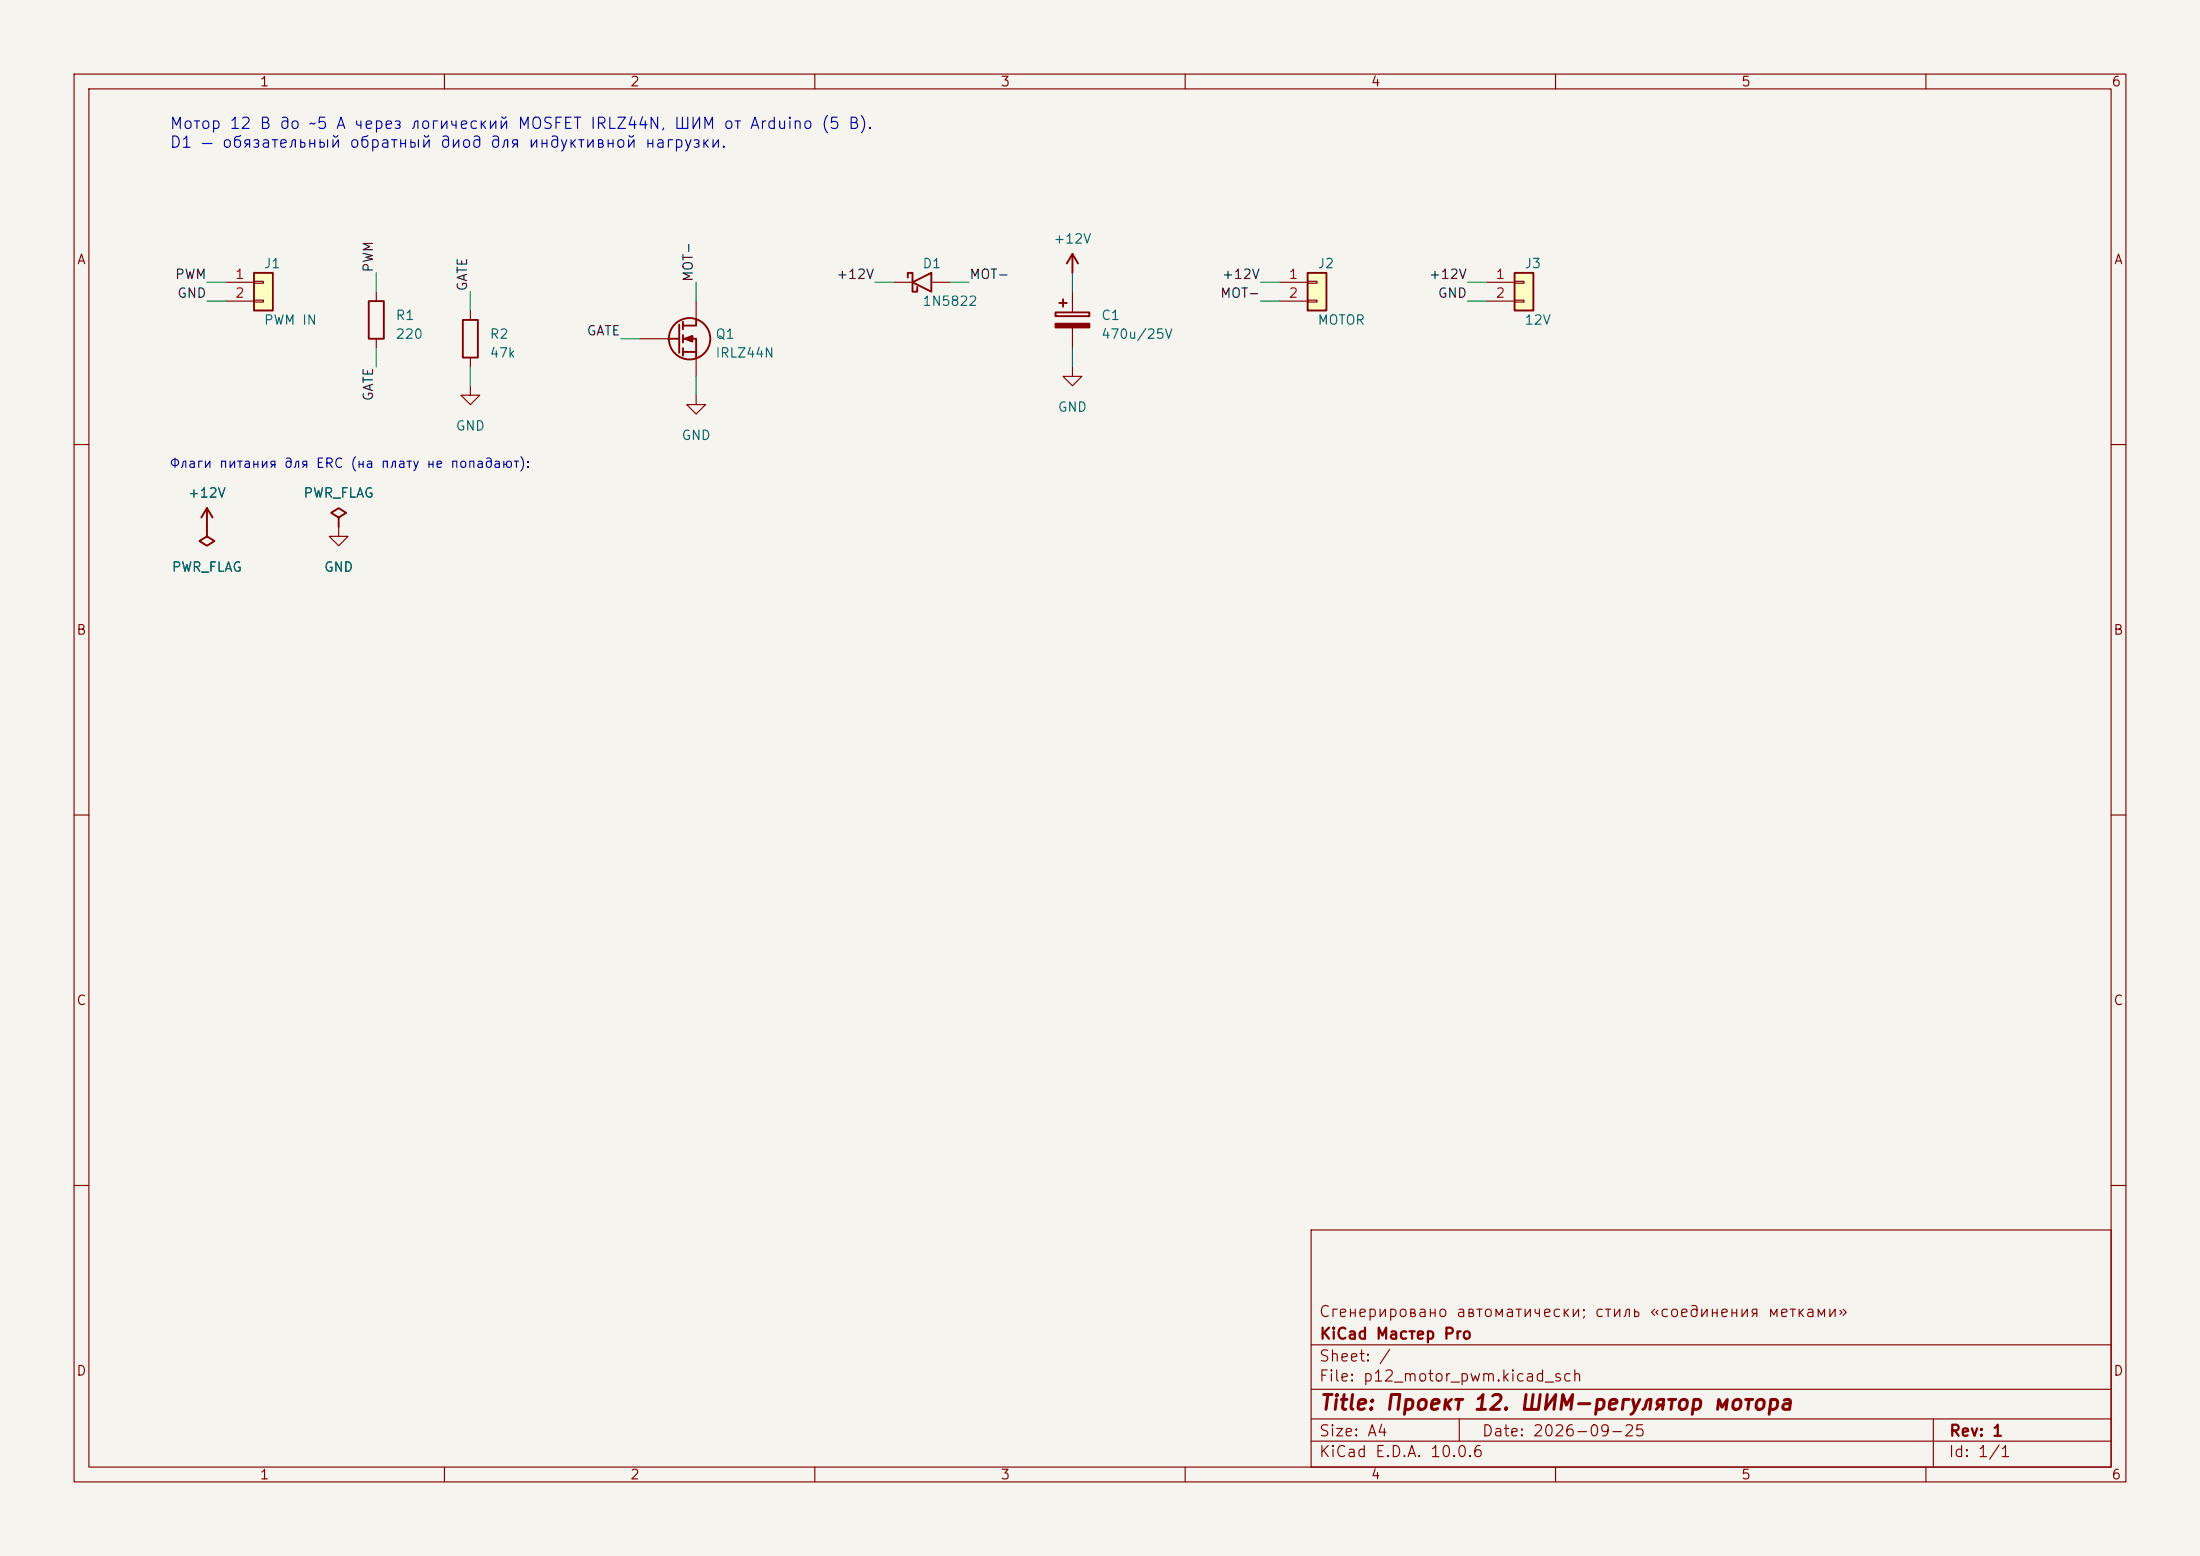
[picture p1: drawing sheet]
(kicad_sch (version 20231120) (generator "eeschema") (generator_version "8.0")
 (paper "A4")
 (title_block (title "Проект 12. ШИМ-регулятор мотора") (date "2026-09-25") (rev "1") (company "KiCad Мастер Pro") (comment 1 "Сгенерировано автоматически; стиль «соединения метками»"))
 (lib_symbols (symbol "KiCadMaster:Conn_01x02" (pin_numbers) (pin_names (offset 0) hide) (exclude_from_sim no) (in_bom yes) (on_board yes) (property "Reference" "J" (at 0 5.08 0) (effects (font (size 1.27 1.27)))) (property "Value" "Conn_01x02" (at 0 -2.54 0) (effects (font (size 1.27 1.27)))) (property "Footprint" "" (at 0 0 0) (effects (font (size 1.27 1.27)) hide)) (property "Datasheet" "~" (at 0 0 0) (effects (font (size 1.27 1.27)) hide)) (property "Description" "Разъём" (at 0 0 0) (effects (font (size 1.27 1.27)) hide)) (symbol "Conn_01x02_0_1" (rectangle (start -1.27 3.81) (end 1.27 -1.27) (stroke (width 0.254) (type default)) (fill (type background))) (rectangle (start -1.27 2.667) (end 0 2.413) (stroke (width 0.1524) (type default)) (fill (type none))) (rectangle (start -1.27 0.127) (end 0 -0.127) (stroke (width 0.1524) (type default)) (fill (type none)))) (symbol "Conn_01x02_1_1" (pin passive line (at -5.08 2.54 0) (length 3.81) (name "Pin_1" (effects (font (size 1.27 1.27)))) (number "1" (effects (font (size 1.27 1.27))))) (pin passive line (at -5.08 0 0) (length 3.81) (name "Pin_2" (effects (font (size 1.27 1.27)))) (number "2" (effects (font (size 1.27 1.27))))))) (symbol "KiCadMaster:R" (pin_numbers hide) (pin_names (offset 0) hide) (exclude_from_sim no) (in_bom yes) (on_board yes) (property "Reference" "R" (at 2.54 0.635 0) (effects (font (size 1.27 1.27)))) (property "Value" "R" (at 2.54 -1.905 0) (effects (font (size 1.27 1.27)))) (property "Footprint" "" (at 0 0 0) (effects (font (size 1.27 1.27)) hide)) (property "Datasheet" "~" (at 0 0 0) (effects (font (size 1.27 1.27)) hide)) (property "Description" "Резистор" (at 0 0 0) (effects (font (size 1.27 1.27)) hide)) (symbol "R_0_1" (rectangle (start -1.016 -2.54) (end 1.016 2.54) (stroke (width 0.254) (type default)) (fill (type none)))) (symbol "R_1_1" (pin passive line (at 0 3.81 270) (length 1.27) (name "~" (effects (font (size 1.27 1.27)))) (number "1" (effects (font (size 1.27 1.27))))) (pin passive line (at 0 -3.81 90) (length 1.27) (name "~" (effects (font (size 1.27 1.27)))) (number "2" (effects (font (size 1.27 1.27))))))) (symbol "KiCadMaster:Q_NMOS_GDS" (pin_numbers hide) (pin_names (offset 0) hide) (exclude_from_sim no) (in_bom yes) (on_board yes) (property "Reference" "Q" (at 5.08 0.635 0) (effects (font (size 1.27 1.27)))) (property "Value" "Q_NMOS_GDS" (at 5.08 -1.905 0) (effects (font (size 1.27 1.27)))) (property "Footprint" "" (at 0 0 0) (effects (font (size 1.27 1.27)) hide)) (property "Datasheet" "~" (at 0 0 0) (effects (font (size 1.27 1.27)) hide)) (property "Description" "N-MOSFET (1=G, 2=D, 3=S), корпус TO-220" (at 0 0 0) (effects (font (size 1.27 1.27)) hide)) (symbol "Q_NMOS_GDS_0_1" (circle (center 1.651 0) (radius 2.794) (stroke (width 0.254) (type default)) (fill (type none))) (polyline (pts (xy 0.254 1.905) (xy 0.254 -1.905)) (stroke (width 0.254) (type default)) (fill (type none))) (polyline (pts (xy 0.762 2.286) (xy 0.762 1.27)) (stroke (width 0.254) (type default)) (fill (type none))) (polyline (pts (xy 0.762 0.508) (xy 0.762 -0.508)) (stroke (width 0.254) (type default)) (fill (type none))) (polyline (pts (xy 0.762 -1.27) (xy 0.762 -2.286)) (stroke (width 0.254) (type default)) (fill (type none))) (polyline (pts (xy 0.762 1.778) (xy 2.54 1.778) (xy 2.54 2.54)) (stroke (width 0.254) (type default)) (fill (type none))) (polyline (pts (xy 0.762 -1.778) (xy 2.54 -1.778) (xy 2.54 -2.54)) (stroke (width 0.254) (type default)) (fill (type none))) (polyline (pts (xy 0.762 0) (xy 2.54 0) (xy 2.54 -1.778)) (stroke (width 0.254) (type default)) (fill (type none))) (polyline (pts (xy -1.27 0) (xy 0.254 0)) (stroke (width 0.254) (type default)) (fill (type none))) (polyline (pts (xy 1.016 0) (xy 2.032 0.381) (xy 2.032 -0.381) (xy 1.016 0)) (stroke (width 0.254) (type default)) (fill (type outline)))) (symbol "Q_NMOS_GDS_1_1" (pin passive line (at -5.08 0 0) (length 3.81) (name "G" (effects (font (size 1.27 1.27)))) (number "1" (effects (font (size 1.27 1.27))))) (pin passive line (at 2.54 5.08 270) (length 2.54) (name "D" (effects (font (size 1.27 1.27)))) (number "2" (effects (font (size 1.27 1.27))))) (pin passive line (at 2.54 -5.08 90) (length 2.54) (name "S" (effects (font (size 1.27 1.27)))) (number "3" (effects (font (size 1.27 1.27))))))) (symbol "KiCadMaster:D_Schottky" (pin_numbers hide) (pin_names (offset 0) hide) (exclude_from_sim no) (in_bom yes) (on_board yes) (property "Reference" "D" (at 0 2.54 0) (effects (font (size 1.27 1.27)))) (property "Value" "D_Schottky" (at 0 -2.54 0) (effects (font (size 1.27 1.27)))) (property "Footprint" "" (at 0 0 0) (effects (font (size 1.27 1.27)) hide)) (property "Datasheet" "~" (at 0 0 0) (effects (font (size 1.27 1.27)) hide)) (property "Description" "Диод Шоттки" (at 0 0 0) (effects (font (size 1.27 1.27)) hide)) (symbol "D_Schottky_0_1" (polyline (pts (xy 1.27 1.27) (xy 1.27 -1.27) (xy -1.27 0) (xy 1.27 1.27)) (stroke (width 0.254) (type default)) (fill (type none))) (polyline (pts (xy -1.905 0.635) (xy -1.905 1.27) (xy -1.27 1.27) (xy -1.27 -1.27) (xy -0.635 -1.27) (xy -0.635 -0.635)) (stroke (width 0.254) (type default)) (fill (type none)))) (symbol "D_Schottky_1_1" (pin passive line (at -3.81 0 0) (length 2.54) (name "K" (effects (font (size 1.27 1.27)))) (number "1" (effects (font (size 1.27 1.27))))) (pin passive line (at 3.81 0 180) (length 2.54) (name "A" (effects (font (size 1.27 1.27)))) (number "2" (effects (font (size 1.27 1.27))))))) (symbol "KiCadMaster:C_Polarized" (pin_numbers hide) (pin_names (offset 0) hide) (exclude_from_sim no) (in_bom yes) (on_board yes) (property "Reference" "C" (at 3.81 0.635 0) (effects (font (size 1.27 1.27)))) (property "Value" "C_Polarized" (at 3.81 -1.905 0) (effects (font (size 1.27 1.27)))) (property "Footprint" "" (at 0 0 0) (effects (font (size 1.27 1.27)) hide)) (property "Datasheet" "~" (at 0 0 0) (effects (font (size 1.27 1.27)) hide)) (property "Description" "Полярный конденсатор" (at 0 0 0) (effects (font (size 1.27 1.27)) hide)) (symbol "C_Polarized_0_1" (rectangle (start -2.286 0.508) (end 2.286 1.016) (stroke (width 0.254) (type default)) (fill (type none))) (rectangle (start -2.286 -1.016) (end 2.286 -0.508) (stroke (width 0.254) (type default)) (fill (type outline))) (polyline (pts (xy -1.778 2.286) (xy -0.762 2.286)) (stroke (width 0.254) (type default)) (fill (type none))) (polyline (pts (xy -1.27 2.794) (xy -1.27 1.778)) (stroke (width 0.254) (type default)) (fill (type none)))) (symbol "C_Polarized_1_1" (pin passive line (at 0 3.81 270) (length 2.794) (name "~" (effects (font (size 1.27 1.27)))) (number "1" (effects (font (size 1.27 1.27))))) (pin passive line (at 0 -3.81 90) (length 2.794) (name "~" (effects (font (size 1.27 1.27)))) (number "2" (effects (font (size 1.27 1.27))))))) (symbol "KiCadMaster:GND" (power) (pin_numbers hide) (pin_names (offset 0) hide) (exclude_from_sim no) (in_bom yes) (on_board yes) (property "Reference" "#PWR" (at 0 -6.35 0) (effects (font (size 1.27 1.27)) hide)) (property "Value" "GND" (at 0 -3.81 0) (effects (font (size 1.27 1.27)))) (property "Footprint" "" (at 0 0 0) (effects (font (size 1.27 1.27)) hide)) (property "Datasheet" "~" (at 0 0 0) (effects (font (size 1.27 1.27)) hide)) (property "Description" "Символ питания: GND" (at 0 0 0) (effects (font (size 1.27 1.27)) hide)) (symbol "GND_0_1" (polyline (pts (xy 0 0) (xy 0 -1.27) (xy 1.27 -1.27) (xy 0 -2.54) (xy -1.27 -1.27) (xy 0 -1.27)) (stroke (width 0) (type default)) (fill (type none)))) (symbol "GND_1_1" (pin power_in line (at 0 0 270) (length 0) hide (name "GND" (effects (font (size 1.27 1.27)))) (number "1" (effects (font (size 1.27 1.27))))))) (symbol "KiCadMaster:+12V" (power) (pin_numbers hide) (pin_names (offset 0) hide) (exclude_from_sim no) (in_bom yes) (on_board yes) (property "Reference" "#PWR" (at 0 -3.81 0) (effects (font (size 1.27 1.27)) hide)) (property "Value" "+12V" (at 0 3.556 0) (effects (font (size 1.27 1.27)))) (property "Footprint" "" (at 0 0 0) (effects (font (size 1.27 1.27)) hide)) (property "Datasheet" "~" (at 0 0 0) (effects (font (size 1.27 1.27)) hide)) (property "Description" "Символ питания: +12V" (at 0 0 0) (effects (font (size 1.27 1.27)) hide)) (symbol "+12V_0_1" (polyline (pts (xy -0.762 1.27) (xy 0 2.54)) (stroke (width 0.254) (type default)) (fill (type none))) (polyline (pts (xy 0 0) (xy 0 2.54)) (stroke (width 0.254) (type default)) (fill (type none))) (polyline (pts (xy 0 2.54) (xy 0.762 1.27)) (stroke (width 0.254) (type default)) (fill (type none)))) (symbol "+12V_1_1" (pin power_in line (at 0 0 90) (length 0) hide (name "+12V" (effects (font (size 1.27 1.27)))) (number "1" (effects (font (size 1.27 1.27))))))) (symbol "KiCadMaster:PWR_FLAG" (power) (pin_numbers hide) (pin_names (offset 0) hide) (exclude_from_sim no) (in_bom yes) (on_board yes) (property "Reference" "#FLG" (at 0 1.905 0) (effects (font (size 1.27 1.27)) hide)) (property "Value" "PWR_FLAG" (at 0 3.81 0) (effects (font (size 1.27 1.27)))) (property "Footprint" "" (at 0 0 0) (effects (font (size 1.27 1.27)) hide)) (property "Datasheet" "~" (at 0 0 0) (effects (font (size 1.27 1.27)) hide)) (property "Description" "Флаг: цепь запитана извне (для ERC)" (at 0 0 0) (effects (font (size 1.27 1.27)) hide)) (symbol "PWR_FLAG_0_1" (polyline (pts (xy 0 0) (xy 0 1.27) (xy -1.016 1.905) (xy 0 2.54) (xy 1.016 1.905) (xy 0 1.27)) (stroke (width 0.254) (type default)) (fill (type none)))) (symbol "PWR_FLAG_1_1" (pin power_out line (at 0 0 90) (length 0) hide (name "pwr" (effects (font (size 1.27 1.27)))) (number "1" (effects (font (size 1.27 1.27))))))))
 (symbol (lib_id "KiCadMaster:Conn_01x02") (at 35.56 40.64 0) (unit 1) (exclude_from_sim no) (in_bom yes) (on_board yes) (dnp no) (property "Reference" "J1" (at 35.56 35.56 0) (effects (font (size 1.27 1.27)) (justify left))) (property "Value" "PWM IN" (at 35.56 43.18 0) (effects (font (size 1.27 1.27)) (justify left))) (property "Footprint" "Connector_PinHeader_2.54mm:PinHeader_1x02_P2.54mm_Vertical" (at 35.56 40.64 0) (effects (font (size 1.27 1.27)) hide)) (property "Datasheet" "~" (at 35.56 40.64 0) (effects (font (size 1.27 1.27)) hide)) (property "Description" "ШИМ от МК" (at 35.56 40.64 0) (effects (font (size 1.27 1.27)) hide)) (pin "1") (pin "2"))
 (wire (pts (xy 30.48 38.1) (xy 27.94 38.1)) (stroke (width 0) (type default)))
 (label "PWM" (at 27.94 38.1 180) (fields_autoplaced yes) (effects (font (size 1.27 1.27)) (justify right bottom)))
 (wire (pts (xy 30.48 40.64) (xy 27.94 40.64)) (stroke (width 0) (type default)))
 (label "GND" (at 27.94 40.64 180) (fields_autoplaced yes) (effects (font (size 1.27 1.27)) (justify right bottom)))
 (symbol (lib_id "KiCadMaster:R") (at 50.8 43.18 0) (unit 1) (exclude_from_sim no) (in_bom yes) (on_board yes) (dnp no) (property "Reference" "R1" (at 53.34 42.545 0) (effects (font (size 1.27 1.27)) (justify left))) (property "Value" "220" (at 53.34 45.085 0) (effects (font (size 1.27 1.27)) (justify left))) (property "Footprint" "Resistor_SMD:R_0805_2012Metric" (at 50.8 43.18 0) (effects (font (size 1.27 1.27)) hide)) (property "Datasheet" "~" (at 50.8 43.18 0) (effects (font (size 1.27 1.27)) hide)) (property "Description" "Затворный резистор" (at 50.8 43.18 0) (effects (font (size 1.27 1.27)) hide)) (pin "1") (pin "2"))
 (wire (pts (xy 50.8 39.37) (xy 50.8 36.83)) (stroke (width 0) (type default)))
 (label "PWM" (at 50.8 36.83 90) (fields_autoplaced yes) (effects (font (size 1.27 1.27)) (justify left bottom)))
 (wire (pts (xy 50.8 46.99) (xy 50.8 49.53)) (stroke (width 0) (type default)))
 (label "GATE" (at 50.8 49.53 270) (fields_autoplaced yes) (effects (font (size 1.27 1.27)) (justify right bottom)))
 (symbol (lib_id "KiCadMaster:R") (at 63.5 45.72 0) (unit 1) (exclude_from_sim no) (in_bom yes) (on_board yes) (dnp no) (property "Reference" "R2" (at 66.04 45.085 0) (effects (font (size 1.27 1.27)) (justify left))) (property "Value" "47k" (at 66.04 47.625 0) (effects (font (size 1.27 1.27)) (justify left))) (property "Footprint" "Resistor_SMD:R_0805_2012Metric" (at 63.5 45.72 0) (effects (font (size 1.27 1.27)) hide)) (property "Datasheet" "~" (at 63.5 45.72 0) (effects (font (size 1.27 1.27)) hide)) (property "Description" "Подтяжка затвора" (at 63.5 45.72 0) (effects (font (size 1.27 1.27)) hide)) (pin "1") (pin "2"))
 (wire (pts (xy 63.5 41.91) (xy 63.5 39.37)) (stroke (width 0) (type default)))
 (label "GATE" (at 63.5 39.37 90) (fields_autoplaced yes) (effects (font (size 1.27 1.27)) (justify left bottom)))
 (wire (pts (xy 63.5 49.53) (xy 63.5 52.07)) (stroke (width 0) (type default)))
 (symbol (lib_id "KiCadMaster:GND") (at 63.5 52.07 0) (unit 1) (exclude_from_sim no) (in_bom yes) (on_board yes) (dnp no) (property "Reference" "#PWR01" (at 63.5 52.07 0) (effects (font (size 1.27 1.27)) hide)) (property "Value" "GND" (at 63.5 57.47 0) (effects (font (size 1.27 1.27)))) (property "Footprint" "" (at 63.5 52.07 0) (effects (font (size 1.27 1.27)) hide)) (property "Datasheet" "" (at 63.5 52.07 0) (effects (font (size 1.27 1.27)) hide)) (property "Description" "" (at 63.5 52.07 0) (effects (font (size 1.27 1.27)) hide)) (pin "1"))
 (symbol (lib_id "KiCadMaster:Q_NMOS_GDS") (at 91.44 45.72 0) (unit 1) (exclude_from_sim no) (in_bom yes) (on_board yes) (dnp no) (property "Reference" "Q1" (at 96.52 45.085 0) (effects (font (size 1.27 1.27)) (justify left))) (property "Value" "IRLZ44N" (at 96.52 47.625 0) (effects (font (size 1.27 1.27)) (justify left))) (property "Footprint" "Package_TO_SOT_THT:TO-220-3_Vertical" (at 91.44 45.72 0) (effects (font (size 1.27 1.27)) hide)) (property "Datasheet" "~" (at 91.44 45.72 0) (effects (font (size 1.27 1.27)) hide)) (property "Description" "Ключ" (at 91.44 45.72 0) (effects (font (size 1.27 1.27)) hide)) (pin "1") (pin "2") (pin "3"))
 (wire (pts (xy 86.36 45.72) (xy 83.82 45.72)) (stroke (width 0) (type default)))
 (label "GATE" (at 83.82 45.72 180) (fields_autoplaced yes) (effects (font (size 1.27 1.27)) (justify right bottom)))
 (wire (pts (xy 93.98 40.64) (xy 93.98 38.1)) (stroke (width 0) (type default)))
 (label "MOT-" (at 93.98 38.1 90) (fields_autoplaced yes) (effects (font (size 1.27 1.27)) (justify left bottom)))
 (wire (pts (xy 93.98 50.8) (xy 93.98 53.34)) (stroke (width 0) (type default)))
 (symbol (lib_id "KiCadMaster:GND") (at 93.98 53.34 0) (unit 1) (exclude_from_sim no) (in_bom yes) (on_board yes) (dnp no) (property "Reference" "#PWR02" (at 93.98 53.34 0) (effects (font (size 1.27 1.27)) hide)) (property "Value" "GND" (at 93.98 58.74 0) (effects (font (size 1.27 1.27)))) (property "Footprint" "" (at 93.98 53.34 0) (effects (font (size 1.27 1.27)) hide)) (property "Datasheet" "" (at 93.98 53.34 0) (effects (font (size 1.27 1.27)) hide)) (property "Description" "" (at 93.98 53.34 0) (effects (font (size 1.27 1.27)) hide)) (pin "1"))
 (symbol (lib_id "KiCadMaster:D_Schottky") (at 124.46 38.1 0) (unit 1) (exclude_from_sim no) (in_bom yes) (on_board yes) (dnp no) (property "Reference" "D1" (at 124.46 35.56 0) (effects (font (size 1.27 1.27)) (justify left))) (property "Value" "1N5822" (at 124.46 40.64 0) (effects (font (size 1.27 1.27)) (justify left))) (property "Footprint" "Diode_THT:D_DO-201AD_P15.24mm_Horizontal" (at 124.46 38.1 0) (effects (font (size 1.27 1.27)) hide)) (property "Datasheet" "~" (at 124.46 38.1 0) (effects (font (size 1.27 1.27)) hide)) (property "Description" "Обратный диод Шоттки 3 А" (at 124.46 38.1 0) (effects (font (size 1.27 1.27)) hide)) (pin "1") (pin "2"))
 (wire (pts (xy 120.65 38.1) (xy 118.11 38.1)) (stroke (width 0) (type default)))
 (label "+12V" (at 118.11 38.1 180) (fields_autoplaced yes) (effects (font (size 1.27 1.27)) (justify right bottom)))
 (wire (pts (xy 128.27 38.1) (xy 130.81 38.1)) (stroke (width 0) (type default)))
 (label "MOT-" (at 130.81 38.1 0) (fields_autoplaced yes) (effects (font (size 1.27 1.27)) (justify left bottom)))
 (symbol (lib_id "KiCadMaster:C_Polarized") (at 144.78 43.18 0) (unit 1) (exclude_from_sim no) (in_bom yes) (on_board yes) (dnp no) (property "Reference" "C1" (at 148.59 42.545 0) (effects (font (size 1.27 1.27)) (justify left))) (property "Value" "470u/25V" (at 148.59 45.085 0) (effects (font (size 1.27 1.27)) (justify left))) (property "Footprint" "Capacitor_THT:CP_Radial_D10.0mm_P5.00mm" (at 144.78 43.18 0) (effects (font (size 1.27 1.27)) hide)) (property "Datasheet" "~" (at 144.78 43.18 0) (effects (font (size 1.27 1.27)) hide)) (property "Description" "Накопительный" (at 144.78 43.18 0) (effects (font (size 1.27 1.27)) hide)) (pin "1") (pin "2"))
 (wire (pts (xy 144.78 39.37) (xy 144.78 36.83)) (stroke (width 0) (type default)))
 (symbol (lib_id "KiCadMaster:+12V") (at 144.78 36.83 0) (unit 1) (exclude_from_sim no) (in_bom yes) (on_board yes) (dnp no) (property "Reference" "#PWR03" (at 144.78 36.83 0) (effects (font (size 1.27 1.27)) hide)) (property "Value" "+12V" (at 144.78 32.23 0) (effects (font (size 1.27 1.27)))) (property "Footprint" "" (at 144.78 36.83 0) (effects (font (size 1.27 1.27)) hide)) (property "Datasheet" "" (at 144.78 36.83 0) (effects (font (size 1.27 1.27)) hide)) (property "Description" "" (at 144.78 36.83 0) (effects (font (size 1.27 1.27)) hide)) (pin "1"))
 (wire (pts (xy 144.78 46.99) (xy 144.78 49.53)) (stroke (width 0) (type default)))
 (symbol (lib_id "KiCadMaster:GND") (at 144.78 49.53 0) (unit 1) (exclude_from_sim no) (in_bom yes) (on_board yes) (dnp no) (property "Reference" "#PWR04" (at 144.78 49.53 0) (effects (font (size 1.27 1.27)) hide)) (property "Value" "GND" (at 144.78 54.93 0) (effects (font (size 1.27 1.27)))) (property "Footprint" "" (at 144.78 49.53 0) (effects (font (size 1.27 1.27)) hide)) (property "Datasheet" "" (at 144.78 49.53 0) (effects (font (size 1.27 1.27)) hide)) (property "Description" "" (at 144.78 49.53 0) (effects (font (size 1.27 1.27)) hide)) (pin "1"))
 (symbol (lib_id "KiCadMaster:Conn_01x02") (at 177.8 40.64 0) (unit 1) (exclude_from_sim no) (in_bom yes) (on_board yes) (dnp no) (property "Reference" "J2" (at 177.8 35.56 0) (effects (font (size 1.27 1.27)) (justify left))) (property "Value" "MOTOR" (at 177.8 43.18 0) (effects (font (size 1.27 1.27)) (justify left))) (property "Footprint" "TerminalBlock_Phoenix:TerminalBlock_Phoenix_MKDS-1,5-2_1x02_P5.08mm_Horizontal" (at 177.8 40.64 0) (effects (font (size 1.27 1.27)) hide)) (property "Datasheet" "~" (at 177.8 40.64 0) (effects (font (size 1.27 1.27)) hide)) (property "Description" "Мотор" (at 177.8 40.64 0) (effects (font (size 1.27 1.27)) hide)) (pin "1") (pin "2"))
 (wire (pts (xy 172.72 38.1) (xy 170.18 38.1)) (stroke (width 0) (type default)))
 (label "+12V" (at 170.18 38.1 180) (fields_autoplaced yes) (effects (font (size 1.27 1.27)) (justify right bottom)))
 (wire (pts (xy 172.72 40.64) (xy 170.18 40.64)) (stroke (width 0) (type default)))
 (label "MOT-" (at 170.18 40.64 180) (fields_autoplaced yes) (effects (font (size 1.27 1.27)) (justify right bottom)))
 (symbol (lib_id "KiCadMaster:Conn_01x02") (at 205.74 40.64 0) (unit 1) (exclude_from_sim no) (in_bom yes) (on_board yes) (dnp no) (property "Reference" "J3" (at 205.74 35.56 0) (effects (font (size 1.27 1.27)) (justify left))) (property "Value" "12V" (at 205.74 43.18 0) (effects (font (size 1.27 1.27)) (justify left))) (property "Footprint" "TerminalBlock_Phoenix:TerminalBlock_Phoenix_MKDS-1,5-2_1x02_P5.08mm_Horizontal" (at 205.74 40.64 0) (effects (font (size 1.27 1.27)) hide)) (property "Datasheet" "~" (at 205.74 40.64 0) (effects (font (size 1.27 1.27)) hide)) (property "Description" "Питание" (at 205.74 40.64 0) (effects (font (size 1.27 1.27)) hide)) (pin "1") (pin "2"))
 (wire (pts (xy 200.66 38.1) (xy 198.12 38.1)) (stroke (width 0) (type default)))
 (label "+12V" (at 198.12 38.1 180) (fields_autoplaced yes) (effects (font (size 1.27 1.27)) (justify right bottom)))
 (wire (pts (xy 200.66 40.64) (xy 198.12 40.64)) (stroke (width 0) (type default)))
 (label "GND" (at 198.12 40.64 180) (fields_autoplaced yes) (effects (font (size 1.27 1.27)) (justify right bottom)))
 (text "Флаги питания для ERC (на плату не попадают):" (exclude_from_sim no) (at 22.86 63.5 0) (effects (font (size 1.27 1.27)) (justify left bottom)))
 (symbol (lib_id "KiCadMaster:+12V") (at 27.94 71.12 0) (unit 1) (exclude_from_sim no) (in_bom yes) (on_board yes) (dnp no) (property "Reference" "#PWR05" (at 27.94 71.12 0) (effects (font (size 1.27 1.27)) hide)) (property "Value" "+12V" (at 27.94 66.52 0) (effects (font (size 1.27 1.27)))) (property "Footprint" "" (at 27.94 71.12 0) (effects (font (size 1.27 1.27)) hide)) (property "Datasheet" "" (at 27.94 71.12 0) (effects (font (size 1.27 1.27)) hide)) (property "Description" "" (at 27.94 71.12 0) (effects (font (size 1.27 1.27)) hide)) (pin "1"))
 (symbol (lib_id "KiCadMaster:PWR_FLAG") (at 27.94 71.12 180) (unit 1) (exclude_from_sim no) (in_bom yes) (on_board yes) (dnp no) (property "Reference" "#FLG06" (at 27.94 71.12 0) (effects (font (size 1.27 1.27)) hide)) (property "Value" "PWR_FLAG" (at 27.94 76.52 0) (effects (font (size 1.27 1.27)))) (property "Footprint" "" (at 27.94 71.12 0) (effects (font (size 1.27 1.27)) hide)) (property "Datasheet" "" (at 27.94 71.12 0) (effects (font (size 1.27 1.27)) hide)) (property "Description" "" (at 27.94 71.12 0) (effects (font (size 1.27 1.27)) hide)) (pin "1"))
 (symbol (lib_id "KiCadMaster:GND") (at 45.72 71.12 0) (unit 1) (exclude_from_sim no) (in_bom yes) (on_board yes) (dnp no) (property "Reference" "#PWR07" (at 45.72 71.12 0) (effects (font (size 1.27 1.27)) hide)) (property "Value" "GND" (at 45.72 76.52 0) (effects (font (size 1.27 1.27)))) (property "Footprint" "" (at 45.72 71.12 0) (effects (font (size 1.27 1.27)) hide)) (property "Datasheet" "" (at 45.72 71.12 0) (effects (font (size 1.27 1.27)) hide)) (property "Description" "" (at 45.72 71.12 0) (effects (font (size 1.27 1.27)) hide)) (pin "1"))
 (symbol (lib_id "KiCadMaster:PWR_FLAG") (at 45.72 71.12 0) (unit 1) (exclude_from_sim no) (in_bom yes) (on_board yes) (dnp no) (property "Reference" "#FLG08" (at 45.72 71.12 0) (effects (font (size 1.27 1.27)) hide)) (property "Value" "PWR_FLAG" (at 45.72 66.52 0) (effects (font (size 1.27 1.27)))) (property "Footprint" "" (at 45.72 71.12 0) (effects (font (size 1.27 1.27)) hide)) (property "Datasheet" "" (at 45.72 71.12 0) (effects (font (size 1.27 1.27)) hide)) (property "Description" "" (at 45.72 71.12 0) (effects (font (size 1.27 1.27)) hide)) (pin "1"))
 (text "Мотор 12 В до ~5 А через логический MOSFET IRLZ44N, ШИМ от Arduino (5 В)." (exclude_from_sim no) (at 22.86 17.78 0) (effects (font (size 1.524 1.524)) (justify left bottom)))
 (text "D1 — обязательный обратный диод для индуктивной нагрузки." (exclude_from_sim no) (at 22.86 20.32 0) (effects (font (size 1.524 1.524)) (justify left bottom)))
 (sheet_instances (path "" (page "1"))))
